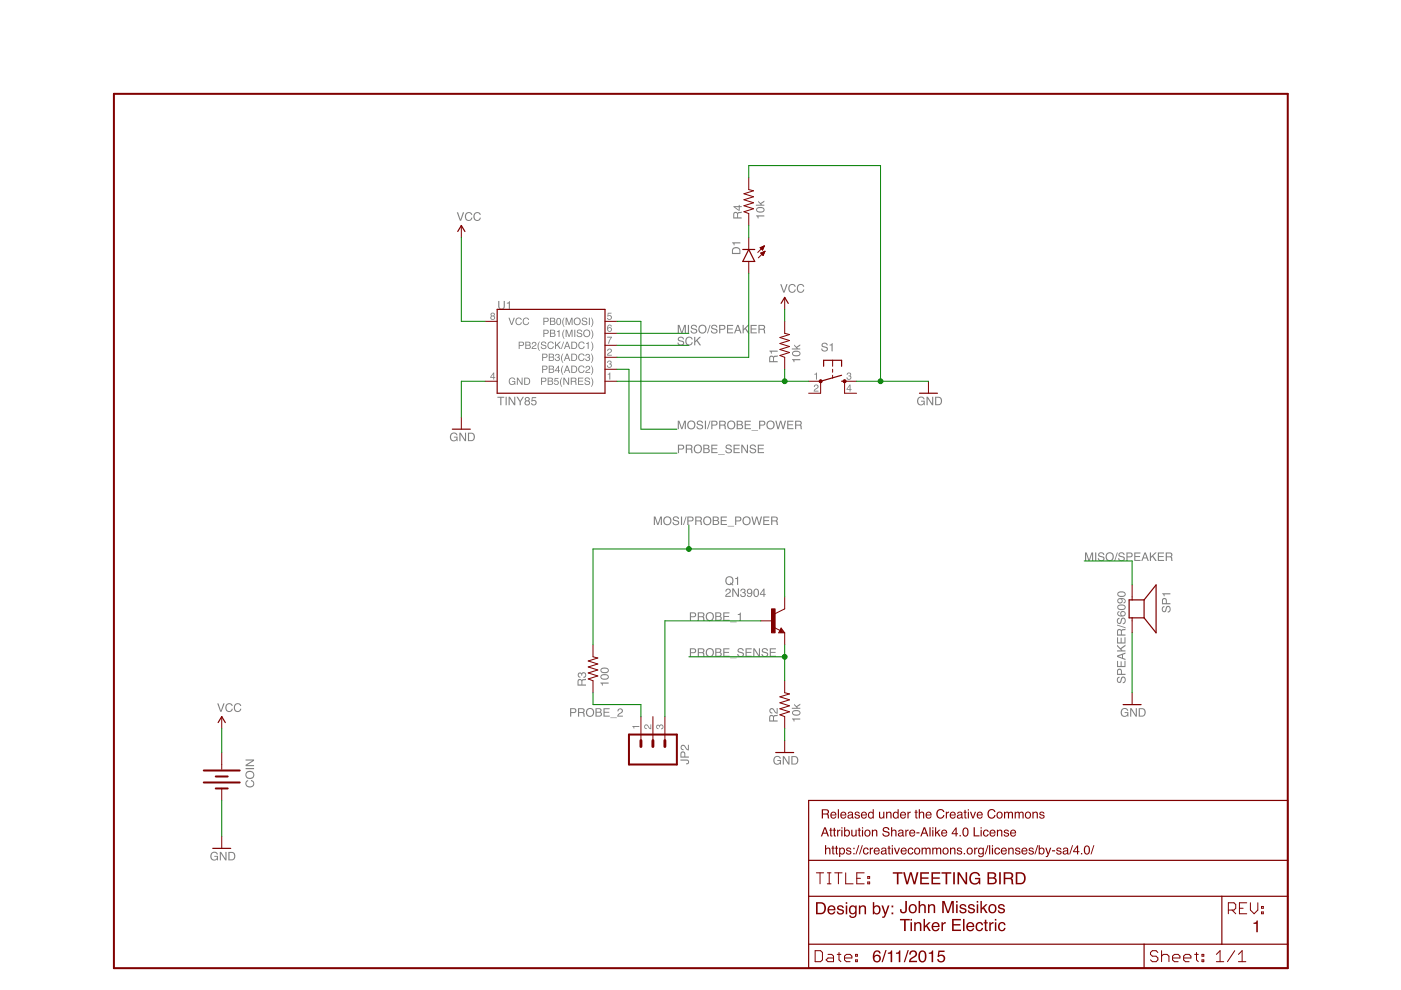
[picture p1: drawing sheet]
<?xml version="1.0" encoding="utf-8"?>
<!DOCTYPE eagle SYSTEM "eagle.dtd">
<!--
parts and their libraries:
SparkFun-DigitalIC: Licensing: Creative Commons ShareAlike 4.0 International - https://creativecommons.org/licenses/by-sa/4.0
-->
<eagle version="7.3.0">
<drawing>
<settings>
<setting alwaysvectorfont="no"/>
<setting verticaltext="up"/>
</settings>
<grid distance="0.1" unitdist="inch" unit="inch" style="lines" multiple="1" display="no" altdistance="0.01" altunitdist="inch" altunit="inch"/>
<schematic xreflabel="%F%N/%S.%C%R" xrefpart="/%S.%C%R">
<libraries>
<library name="SparkFun-DigitalIC">
<symbols>
<symbol name="ATTINY13">
<wire x1="-12.7" y1="10.16" x2="10.16" y2="10.16" width="0.254" layer="94"/>
<wire x1="10.16" y1="10.16" x2="10.16" y2="-7.62" width="0.254" layer="94"/>
<wire x1="10.16" y1="-7.62" x2="-12.7" y2="-7.62" width="0.254" layer="94"/>
<wire x1="-12.7" y1="-7.62" x2="-12.7" y2="10.16" width="0.254" layer="94"/>
<text x="-12.7" y="-10.16" size="1.778" layer="96">&gt;Value</text>
<text x="-12.7" y="10.16" size="1.778" layer="95">&gt;Name</text>
<pin name="VCC" x="-15.24" y="7.62" length="short"/>
<pin name="PB1(MISO)" x="12.7" y="5.08" length="short" rot="R180"/>
<pin name="PB5(NRES)" x="12.7" y="-5.08" length="short" rot="R180"/>
<pin name="GND" x="-15.24" y="-5.08" length="short"/>
<pin name="PB0(MOSI)" x="12.7" y="7.62" length="short" rot="R180"/>
<pin name="PB2(SCK/ADC1)" x="12.7" y="2.54" length="short" rot="R180"/>
<pin name="PB3(ADC3)" x="12.7" y="0" length="short" rot="R180"/>
<pin name="PB4(ADC2)" x="12.7" y="-2.54" length="short" rot="R180"/>
</symbol>
</symbols>
<devicesets>
<deviceset name="ATTINY45" prefix="U" uservalue="yes">
<gates>
<gate name="G$1" symbol="ATTINY13" x="0" y="0"/>
</gates>
<devices>
<device name="TINY45-20-SMT" package="SO08-EIAJ">
<connects>
<connect gate="G$1" pin="GND" pad="4"/>
<connect gate="G$1" pin="PB0(MOSI)" pad="5"/>
<connect gate="G$1" pin="PB1(MISO)" pad="6"/>
<connect gate="G$1" pin="PB2(SCK/ADC1)" pad="7"/>
<connect gate="G$1" pin="PB3(ADC3)" pad="2"/>
<connect gate="G$1" pin="PB4(ADC2)" pad="3"/>
<connect gate="G$1" pin="PB5(NRES)" pad="1"/>
<connect gate="G$1" pin="VCC" pad="8"/>
</connects>
<technologies>
<technology name="">
<attribute name="PROD_ID" value="IC-08922"/>
<attribute name="VALUE" value="Tiny45-20-SMT" constant="no"/>
</technology>
</technologies>
</device>
<device name="TINY45-20-DIP" package="DIP08">
<connects>
<connect gate="G$1" pin="GND" pad="4"/>
<connect gate="G$1" pin="PB0(MOSI)" pad="5"/>
<connect gate="G$1" pin="PB1(MISO)" pad="6"/>
<connect gate="G$1" pin="PB2(SCK/ADC1)" pad="7"/>
<connect gate="G$1" pin="PB3(ADC3)" pad="2"/>
<connect gate="G$1" pin="PB4(ADC2)" pad="3"/>
<connect gate="G$1" pin="PB5(NRES)" pad="1"/>
<connect gate="G$1" pin="VCC" pad="8"/>
</connects>
<technologies>
<technology name="">
<attribute name="PROD_ID" value="IC-09439"/>
<attribute name="VALUE" value="TINY45-20-DIP" constant="no"/>
</technology>
</technologies>
</device>
<device name="TINY85-20-DIP" package="DIP08">
<connects>
<connect gate="G$1" pin="GND" pad="4"/>
<connect gate="G$1" pin="PB0(MOSI)" pad="5"/>
<connect gate="G$1" pin="PB1(MISO)" pad="6"/>
<connect gate="G$1" pin="PB2(SCK/ADC1)" pad="7"/>
<connect gate="G$1" pin="PB3(ADC3)" pad="2"/>
<connect gate="G$1" pin="PB4(ADC2)" pad="3"/>
<connect gate="G$1" pin="PB5(NRES)" pad="1"/>
<connect gate="G$1" pin="VCC" pad="8"/>
</connects>
<technologies>
<technology name="">
<attribute name="PROD_ID" value="IC-09445"/>
<attribute name="VALUE" value="TINY85-20-DIP" constant="no"/>
</technology>
</technologies>
</device>
<device name="TINY85-20-SMT" package="SO08-EIAJ">
<connects>
<connect gate="G$1" pin="GND" pad="4"/>
<connect gate="G$1" pin="PB0(MOSI)" pad="5"/>
<connect gate="G$1" pin="PB1(MISO)" pad="6"/>
<connect gate="G$1" pin="PB2(SCK/ADC1)" pad="7"/>
<connect gate="G$1" pin="PB3(ADC3)" pad="2"/>
<connect gate="G$1" pin="PB4(ADC2)" pad="3"/>
<connect gate="G$1" pin="PB5(NRES)" pad="1"/>
<connect gate="G$1" pin="VCC" pad="8"/>
</connects>
<technologies>
<technology name="">
<attribute name="PROD_ID" value="IC-09092"/>
<attribute name="VALUE" value="Tiny85-20-SMT" constant="no"/>
</technology>
</technologies>
</device>
</devices>
</deviceset>
</devicesets>
</library>
<library name="SparkFun-Connectors">
<symbols>
<symbol name="M03">
<wire x1="3.81" y1="-5.08" x2="-2.54" y2="-5.08" width="0.4064" layer="94"/>
<wire x1="1.27" y1="2.54" x2="2.54" y2="2.54" width="0.6096" layer="94"/>
<wire x1="1.27" y1="0" x2="2.54" y2="0" width="0.6096" layer="94"/>
<wire x1="1.27" y1="-2.54" x2="2.54" y2="-2.54" width="0.6096" layer="94"/>
<wire x1="-2.54" y1="5.08" x2="-2.54" y2="-5.08" width="0.4064" layer="94"/>
<wire x1="3.81" y1="-5.08" x2="3.81" y2="5.08" width="0.4064" layer="94"/>
<wire x1="-2.54" y1="5.08" x2="3.81" y2="5.08" width="0.4064" layer="94"/>
<text x="-2.54" y="-7.62" size="1.778" layer="96">&gt;VALUE</text>
<text x="-2.54" y="5.842" size="1.778" layer="95">&gt;NAME</text>
<pin name="1" x="7.62" y="-2.54" visible="pad" length="middle" direction="pas" swaplevel="1" rot="R180"/>
<pin name="2" x="7.62" y="0" visible="pad" length="middle" direction="pas" swaplevel="1" rot="R180"/>
<pin name="3" x="7.62" y="2.54" visible="pad" length="middle" direction="pas" swaplevel="1" rot="R180"/>
</symbol>
</symbols>
<devicesets>
<deviceset name="M03" prefix="JP" uservalue="yes">
<gates>
<gate name="G$1" symbol="M03" x="-2.54" y="0"/>
</gates>
<devices>
<device name="PTH" package="1X03">
<connects>
<connect gate="G$1" pin="1" pad="1"/>
<connect gate="G$1" pin="2" pad="2"/>
<connect gate="G$1" pin="3" pad="3"/>
</connects>
<technologies>
<technology name=""/>
</technologies>
</device>
<device name="POLAR" package="MOLEX-1X3">
<connects>
<connect gate="G$1" pin="1" pad="1"/>
<connect gate="G$1" pin="2" pad="2"/>
<connect gate="G$1" pin="3" pad="3"/>
</connects>
<technologies>
<technology name=""/>
</technologies>
</device>
<device name="SCREW" package="SCREWTERMINAL-3.5MM-3">
<connects>
<connect gate="G$1" pin="1" pad="1"/>
<connect gate="G$1" pin="2" pad="2"/>
<connect gate="G$1" pin="3" pad="3"/>
</connects>
<technologies>
<technology name="">
<attribute name="PROD_ID" value="CONN-08288" constant="no"/>
</technology>
</technologies>
</device>
<device name="LOCK" package="1X03_LOCK">
<connects>
<connect gate="G$1" pin="1" pad="1"/>
<connect gate="G$1" pin="2" pad="2"/>
<connect gate="G$1" pin="3" pad="3"/>
</connects>
<technologies>
<technology name=""/>
</technologies>
</device>
<device name="LOCK_LONGPADS" package="1X03_LOCK_LONGPADS">
<connects>
<connect gate="G$1" pin="1" pad="1"/>
<connect gate="G$1" pin="2" pad="2"/>
<connect gate="G$1" pin="3" pad="3"/>
</connects>
<technologies>
<technology name=""/>
</technologies>
</device>
<device name="POLAR_LOCK" package="MOLEX-1X3_LOCK">
<connects>
<connect gate="G$1" pin="1" pad="1"/>
<connect gate="G$1" pin="2" pad="2"/>
<connect gate="G$1" pin="3" pad="3"/>
</connects>
<technologies>
<technology name=""/>
</technologies>
</device>
<device name="SCREW_LOCK" package="SCREWTERMINAL-3.5MM-3_LOCK.007S">
<connects>
<connect gate="G$1" pin="1" pad="1"/>
<connect gate="G$1" pin="2" pad="2"/>
<connect gate="G$1" pin="3" pad="3"/>
</connects>
<technologies>
<technology name="">
<attribute name="PROD_ID" value="CONN-08288" constant="no"/>
</technology>
</technologies>
</device>
<device name="1X03_NO_SILK" package="1X03_NO_SILK">
<connects>
<connect gate="G$1" pin="1" pad="1"/>
<connect gate="G$1" pin="2" pad="2"/>
<connect gate="G$1" pin="3" pad="3"/>
</connects>
<technologies>
<technology name=""/>
</technologies>
</device>
<device name="LONGPADS" package="1X03_LONGPADS">
<connects>
<connect gate="G$1" pin="1" pad="1"/>
<connect gate="G$1" pin="2" pad="2"/>
<connect gate="G$1" pin="3" pad="3"/>
</connects>
<technologies>
<technology name=""/>
</technologies>
</device>
<device name="JST-PTH" package="JST-3-PTH">
<connects>
<connect gate="G$1" pin="1" pad="1"/>
<connect gate="G$1" pin="2" pad="2"/>
<connect gate="G$1" pin="3" pad="3"/>
</connects>
<technologies>
<technology name="">
<attribute name="SKU" value="PRT-09915" constant="no"/>
</technology>
</technologies>
</device>
<device name="POGO_PIN_HOLES_ONLY" package="1X03_PP_HOLES_ONLY">
<connects>
<connect gate="G$1" pin="1" pad="1"/>
<connect gate="G$1" pin="2" pad="2"/>
<connect gate="G$1" pin="3" pad="3"/>
</connects>
<technologies>
<technology name=""/>
</technologies>
</device>
<device name="-SCREW-5MM" package="SCREWTERMINAL-5MM-3">
<connects>
<connect gate="G$1" pin="1" pad="1"/>
<connect gate="G$1" pin="2" pad="2"/>
<connect gate="G$1" pin="3" pad="3"/>
</connects>
<technologies>
<technology name="">
<attribute name="STOREFRONT_ID" value="PRT-08433" constant="no"/>
</technology>
</technologies>
</device>
<device name="LOCK_NO_SILK" package="1X03_LOCK_NO_SILK">
<connects>
<connect gate="G$1" pin="1" pad="1"/>
<connect gate="G$1" pin="2" pad="2"/>
<connect gate="G$1" pin="3" pad="3"/>
</connects>
<technologies>
<technology name=""/>
</technologies>
</device>
<device name="JST-SMD" package="JST-3-SMD">
<connects>
<connect gate="G$1" pin="1" pad="1"/>
<connect gate="G$1" pin="2" pad="2"/>
<connect gate="G$1" pin="3" pad="3"/>
</connects>
<technologies>
<technology name="">
<attribute name="PROD_ID" value="CONN-12591" constant="no"/>
<attribute name="VALUE" value="3-PIN SMD" constant="no"/>
</technology>
</technologies>
</device>
<device name="SMD" package="1X03-1MM-RA">
<connects>
<connect gate="G$1" pin="1" pad="1"/>
<connect gate="G$1" pin="2" pad="2"/>
<connect gate="G$1" pin="3" pad="3"/>
</connects>
<technologies>
<technology name=""/>
</technologies>
</device>
<device name="SMD_RA_FEMALE" package="1X03_SMD_RA_FEMALE">
<connects>
<connect gate="G$1" pin="1" pad="1"/>
<connect gate="G$1" pin="2" pad="2"/>
<connect gate="G$1" pin="3" pad="3"/>
</connects>
<technologies>
<technology name="">
<attribute name="PROD_ID" value="CONN-10926"/>
<attribute name="VALUE" value="1x3 RA Female .1&quot;"/>
</technology>
</technologies>
</device>
<device name="SMD_RA_MALE" package="1X03_SMD_RA_MALE">
<connects>
<connect gate="G$1" pin="1" pad="1"/>
<connect gate="G$1" pin="2" pad="2"/>
<connect gate="G$1" pin="3" pad="3"/>
</connects>
<technologies>
<technology name="">
<attribute name="PROD_ID" value="CONN-10925"/>
</technology>
</technologies>
</device>
<device name="SMD_RA_MALE_POST" package="1X03_SMD_RA_MALE_POST">
<connects>
<connect gate="G$1" pin="1" pad="1"/>
<connect gate="G$1" pin="2" pad="2"/>
<connect gate="G$1" pin="3" pad="3"/>
</connects>
<technologies>
<technology name=""/>
</technologies>
</device>
<device name="JST-PTH-VERT" package="JST-3-PTH-VERT">
<connects>
<connect gate="G$1" pin="1" pad="1"/>
<connect gate="G$1" pin="2" pad="2"/>
<connect gate="G$1" pin="3" pad="3"/>
</connects>
<technologies>
<technology name=""/>
</technologies>
</device>
<device name="1X03_SMD_RA_MALE_POST_SMALLER" package="1X03_SMD_RA_MALE_POST_SMALLER">
<connects>
<connect gate="G$1" pin="1" pad="1"/>
<connect gate="G$1" pin="2" pad="2"/>
<connect gate="G$1" pin="3" pad="3"/>
</connects>
<technologies>
<technology name=""/>
</technologies>
</device>
<device name="1X03_SMD_RA_MALE_POST_SMALLEST" package="1X03_SMD_RA_MALE_POST_SMALLEST">
<connects>
<connect gate="G$1" pin="1" pad="1"/>
<connect gate="G$1" pin="2" pad="2"/>
<connect gate="G$1" pin="3" pad="3"/>
</connects>
<technologies>
<technology name=""/>
</technologies>
</device>
</devices>
</deviceset>
</devicesets>
</library>
<library name="SparkFun-LED">
<symbols>
<symbol name="LED">
<wire x1="1.27" y1="0" x2="0" y2="-2.54" width="0.254" layer="94"/>
<wire x1="0" y1="-2.54" x2="-1.27" y2="0" width="0.254" layer="94"/>
<wire x1="1.27" y1="-2.54" x2="0" y2="-2.54" width="0.254" layer="94"/>
<wire x1="0" y1="-2.54" x2="-1.27" y2="-2.54" width="0.254" layer="94"/>
<wire x1="1.27" y1="0" x2="0" y2="0" width="0.254" layer="94"/>
<wire x1="0" y1="0" x2="-1.27" y2="0" width="0.254" layer="94"/>
<wire x1="-2.032" y1="-0.762" x2="-3.429" y2="-2.159" width="0.1524" layer="94"/>
<wire x1="-1.905" y1="-1.905" x2="-3.302" y2="-3.302" width="0.1524" layer="94"/>
<text x="3.556" y="-4.572" size="1.778" layer="95" rot="R90">&gt;NAME</text>
<text x="5.715" y="-4.572" size="1.778" layer="96" rot="R90">&gt;VALUE</text>
<pin name="C" x="0" y="-5.08" visible="off" length="short" direction="pas" rot="R90"/>
<pin name="A" x="0" y="2.54" visible="off" length="short" direction="pas" rot="R270"/>
<polygon width="0.1524" layer="94">
<vertex x="-3.429" y="-2.159"/>
<vertex x="-3.048" y="-1.27"/>
<vertex x="-2.54" y="-1.778"/>
</polygon>
<polygon width="0.1524" layer="94">
<vertex x="-3.302" y="-3.302"/>
<vertex x="-2.921" y="-2.413"/>
<vertex x="-2.413" y="-2.921"/>
</polygon>
</symbol>
</symbols>
<devicesets>
<deviceset name="LED" prefix="D" uservalue="yes">
<gates>
<gate name="G$1" symbol="LED" x="0" y="0"/>
</gates>
<devices>
<device name="5MM" package="LED5MM">
<connects>
<connect gate="G$1" pin="A" pad="A"/>
<connect gate="G$1" pin="C" pad="K"/>
</connects>
<technologies>
<technology name=""/>
</technologies>
</device>
<device name="3MM" package="LED3MM">
<connects>
<connect gate="G$1" pin="A" pad="A"/>
<connect gate="G$1" pin="C" pad="K"/>
</connects>
<technologies>
<technology name=""/>
</technologies>
</device>
<device name="1206" package="LED-1206">
<connects>
<connect gate="G$1" pin="A" pad="A"/>
<connect gate="G$1" pin="C" pad="C"/>
</connects>
<technologies>
<technology name=""/>
</technologies>
</device>
<device name="0603" package="LED-0603">
<connects>
<connect gate="G$1" pin="A" pad="A"/>
<connect gate="G$1" pin="C" pad="C"/>
</connects>
<technologies>
<technology name=""/>
</technologies>
</device>
<device name="10MM" package="LED10MM">
<connects>
<connect gate="G$1" pin="A" pad="A"/>
<connect gate="G$1" pin="C" pad="C"/>
</connects>
<technologies>
<technology name=""/>
</technologies>
</device>
<device name="-FKIT-1206" package="FKIT-LED-1206">
<connects>
<connect gate="G$1" pin="A" pad="A"/>
<connect gate="G$1" pin="C" pad="C"/>
</connects>
<technologies>
<technology name=""/>
</technologies>
</device>
<device name="-3MM-NO_SILK" package="LED3MM-NS">
<connects>
<connect gate="G$1" pin="A" pad="A"/>
<connect gate="G$1" pin="C" pad="K"/>
</connects>
<technologies>
<technology name=""/>
</technologies>
</device>
<device name="5MM-KIT" package="LED5MM-KIT">
<connects>
<connect gate="G$1" pin="A" pad="A"/>
<connect gate="G$1" pin="C" pad="K"/>
</connects>
<technologies>
<technology name=""/>
</technologies>
</device>
<device name="1206-BOTTOM" package="LED-1206-BOTTOM">
<connects>
<connect gate="G$1" pin="A" pad="A"/>
<connect gate="G$1" pin="C" pad="C"/>
</connects>
<technologies>
<technology name=""/>
</technologies>
</device>
</devices>
</deviceset>
</devicesets>
</library>
<library name="SparkFun-Aesthetics">
<symbols>
<symbol name="DGND">
<wire x1="-1.905" y1="0" x2="1.905" y2="0" width="0.254" layer="94"/>
<text x="-2.54" y="-2.54" size="1.778" layer="96">&gt;VALUE</text>
<pin name="GND" x="0" y="2.54" visible="off" length="short" direction="sup" rot="R270"/>
</symbol>
<symbol name="VCC">
<wire x1="0.762" y1="1.27" x2="0" y2="2.54" width="0.254" layer="94"/>
<wire x1="0" y1="2.54" x2="-0.762" y2="1.27" width="0.254" layer="94"/>
<text x="-1.016" y="3.556" size="1.778" layer="96">&gt;VALUE</text>
<pin name="VCC" x="0" y="0" visible="off" length="short" direction="sup" rot="R90"/>
</symbol>
<symbol name="LETTER_L">
<wire x1="0" y1="185.42" x2="248.92" y2="185.42" width="0.4064" layer="94"/>
<wire x1="248.92" y1="185.42" x2="248.92" y2="0" width="0.4064" layer="94"/>
<wire x1="0" y1="185.42" x2="0" y2="0" width="0.4064" layer="94"/>
<wire x1="0" y1="0" x2="248.92" y2="0" width="0.4064" layer="94"/>
</symbol>
<symbol name="DOCFIELD">
<wire x1="0" y1="0" x2="71.12" y2="0" width="0.254" layer="94"/>
<wire x1="101.6" y1="15.24" x2="87.63" y2="15.24" width="0.254" layer="94"/>
<wire x1="0" y1="0" x2="0" y2="5.08" width="0.254" layer="94"/>
<wire x1="0" y1="5.08" x2="71.12" y2="5.08" width="0.254" layer="94"/>
<wire x1="0" y1="5.08" x2="0" y2="15.24" width="0.254" layer="94"/>
<wire x1="101.6" y1="15.24" x2="101.6" y2="5.08" width="0.254" layer="94"/>
<wire x1="71.12" y1="5.08" x2="71.12" y2="0" width="0.254" layer="94"/>
<wire x1="71.12" y1="5.08" x2="87.63" y2="5.08" width="0.254" layer="94"/>
<wire x1="71.12" y1="0" x2="101.6" y2="0" width="0.254" layer="94"/>
<wire x1="87.63" y1="15.24" x2="87.63" y2="5.08" width="0.254" layer="94"/>
<wire x1="87.63" y1="15.24" x2="0" y2="15.24" width="0.254" layer="94"/>
<wire x1="87.63" y1="5.08" x2="101.6" y2="5.08" width="0.254" layer="94"/>
<wire x1="101.6" y1="5.08" x2="101.6" y2="0" width="0.254" layer="94"/>
<wire x1="0" y1="15.24" x2="0" y2="22.86" width="0.254" layer="94"/>
<wire x1="101.6" y1="35.56" x2="0" y2="35.56" width="0.254" layer="94"/>
<wire x1="101.6" y1="35.56" x2="101.6" y2="22.86" width="0.254" layer="94"/>
<wire x1="0" y1="22.86" x2="101.6" y2="22.86" width="0.254" layer="94"/>
<wire x1="0" y1="22.86" x2="0" y2="35.56" width="0.254" layer="94"/>
<wire x1="101.6" y1="22.86" x2="101.6" y2="15.24" width="0.254" layer="94"/>
<text x="1.27" y="1.27" size="2.54" layer="94" font="vector">Date:</text>
<text x="12.7" y="1.27" size="2.54" layer="94" font="vector">&gt;LAST_DATE_TIME</text>
<text x="72.39" y="1.27" size="2.54" layer="94" font="vector">Sheet:</text>
<text x="86.36" y="1.27" size="2.54" layer="94" font="vector">&gt;SHEET</text>
<text x="88.9" y="11.43" size="2.54" layer="94" font="vector">REV:</text>
<text x="1.524" y="17.78" size="2.54" layer="94" font="vector">TITLE:</text>
<text x="15.494" y="17.78" size="2.7432" layer="94" font="vector">&gt;DRAWING_NAME</text>
<text x="2.54" y="31.75" size="1.9304" layer="94">Released under the Creative Commons</text>
<text x="2.54" y="27.94" size="1.9304" layer="94">Attribution Share-Alike 4.0 License</text>
<text x="2.54" y="24.13" size="1.9304" layer="94"> https://creativecommons.org/licenses/by-sa/4.0/</text>
<text x="1.27" y="11.43" size="2.54" layer="94">Design by:</text>
</symbol>
</symbols>
<devicesets>
<deviceset name="GND" prefix="GND">
<gates>
<gate name="1" symbol="DGND" x="0" y="0"/>
</gates>
<devices>
<device name="">
<technologies>
<technology name=""/>
</technologies>
</device>
</devices>
</deviceset>
<deviceset name="VCC" prefix="SUPPLY">
<gates>
<gate name="G$1" symbol="VCC" x="0" y="0"/>
</gates>
<devices>
<device name="">
<technologies>
<technology name=""/>
</technologies>
</device>
</devices>
</deviceset>
<deviceset name="FRAME-LETTER" prefix="FRAME" uservalue="yes">
<gates>
<gate name="G$1" symbol="LETTER_L" x="0" y="0"/>
<gate name="V" symbol="DOCFIELD" x="147.32" y="0" addlevel="must"/>
</gates>
<devices>
<device name="" package="CREATIVE_COMMONS">
<technologies>
<technology name="">
<attribute name="DESIGNER" value="NAME" constant="no"/>
<attribute name="VERSION" value="v01" constant="no"/>
</technology>
</technologies>
</device>
<device name="NO_PACKAGE" package="DUMMY">
<technologies>
<technology name="">
<attribute name="DESIGNER" value="Nobody" constant="no"/>
<attribute name="VERSION" value="v01" constant="no"/>
</technology>
</technologies>
</device>
</devices>
</deviceset>
</devicesets>
</library>
<library name="SparkFun-Retired">
<symbols>
<symbol name="SWITCH-MOMENTARY">
<wire x1="1.905" y1="0" x2="2.54" y2="0" width="0.254" layer="94"/>
<wire x1="1.905" y1="4.445" x2="1.905" y2="3.175" width="0.254" layer="94"/>
<wire x1="-1.905" y1="4.445" x2="-1.905" y2="3.175" width="0.254" layer="94"/>
<wire x1="1.905" y1="4.445" x2="0" y2="4.445" width="0.254" layer="94"/>
<wire x1="0" y1="4.445" x2="-1.905" y2="4.445" width="0.254" layer="94"/>
<wire x1="0" y1="2.54" x2="0" y2="1.905" width="0.1524" layer="94"/>
<wire x1="0" y1="1.27" x2="0" y2="0.635" width="0.1524" layer="94"/>
<wire x1="0" y1="4.445" x2="0" y2="3.175" width="0.1524" layer="94"/>
<wire x1="2.54" y1="-2.54" x2="2.54" y2="0" width="0.1524" layer="94"/>
<wire x1="-2.54" y1="-2.54" x2="-2.54" y2="0" width="0.1524" layer="94"/>
<wire x1="-2.54" y1="0" x2="1.905" y2="1.27" width="0.254" layer="94"/>
<circle x="-2.54" y="0" radius="0.127" width="0.4064" layer="94"/>
<circle x="2.54" y="0" radius="0.127" width="0.4064" layer="94"/>
<text x="-2.54" y="6.35" size="1.778" layer="95">&gt;NAME</text>
<text x="-2.54" y="-6.35" size="1.778" layer="96">&gt;VALUE</text>
<pin name="1" x="-5.08" y="0" visible="pad" length="short" direction="pas" swaplevel="2"/>
<pin name="3" x="5.08" y="0" visible="pad" length="short" direction="pas" swaplevel="1" rot="R180"/>
<pin name="4" x="5.08" y="-2.54" visible="pad" length="short" direction="pas" swaplevel="1" rot="R180"/>
<pin name="2" x="-5.08" y="-2.54" visible="pad" length="short" direction="pas" swaplevel="2"/>
</symbol>
</symbols>
<devicesets>
<deviceset name="TAC_SWITCH" prefix="S" uservalue="yes">
<gates>
<gate name="S" symbol="SWITCH-MOMENTARY" x="0" y="0"/>
</gates>
<devices>
<device name="PTH" package="TACTILE-PTH">
<connects>
<connect gate="S" pin="1" pad="1"/>
<connect gate="S" pin="2" pad="2"/>
<connect gate="S" pin="3" pad="3"/>
<connect gate="S" pin="4" pad="4"/>
</connects>
<technologies>
<technology name=""/>
</technologies>
</device>
<device name="KSA_SEALED" package="KSA_SEALED_TAC_SWITCH">
<connects>
<connect gate="S" pin="1" pad="P$1"/>
<connect gate="S" pin="2" pad="P$2"/>
<connect gate="S" pin="3" pad="P$3"/>
<connect gate="S" pin="4" pad="P$4"/>
</connects>
<technologies>
<technology name=""/>
</technologies>
</device>
<device name="SMD" package="TACTILE-SWITCH-SMD">
<connects>
<connect gate="S" pin="1" pad="1"/>
<connect gate="S" pin="2" pad="2"/>
<connect gate="S" pin="3" pad="3"/>
<connect gate="S" pin="4" pad="4"/>
</connects>
<technologies>
<technology name="">
<attribute name="PROD_ID" value="SWCH-08247"/>
<attribute name="VALUE" value="TAC_SWITCHSMD"/>
</technology>
</technologies>
</device>
</devices>
</deviceset>
</devicesets>
</library>
<library name="TinkerElectric">
<symbols>
<symbol name="SP">
<wire x1="-1.905" y1="-0.635" x2="1.905" y2="-0.635" width="0.254" layer="94"/>
<wire x1="1.905" y1="-0.635" x2="1.905" y2="0" width="0.254" layer="94"/>
<wire x1="1.905" y1="2.54" x2="-1.905" y2="2.54" width="0.254" layer="94"/>
<wire x1="-1.905" y1="-0.635" x2="-1.905" y2="0" width="0.254" layer="94"/>
<wire x1="1.905" y1="2.54" x2="5.08" y2="5.08" width="0.254" layer="94"/>
<wire x1="5.08" y1="5.08" x2="-5.08" y2="5.08" width="0.254" layer="94"/>
<wire x1="-1.905" y1="2.54" x2="-5.08" y2="5.08" width="0.254" layer="94"/>
<wire x1="2.54" y1="0" x2="1.905" y2="0" width="0.1524" layer="94"/>
<wire x1="1.905" y1="0" x2="1.905" y2="2.54" width="0.254" layer="94"/>
<wire x1="-2.54" y1="0" x2="-1.905" y2="0" width="0.1524" layer="94"/>
<wire x1="-1.905" y1="0" x2="-1.905" y2="2.54" width="0.254" layer="94"/>
<text x="-3.81" y="6.35" size="1.778" layer="95">&gt;NAME</text>
<text x="-3.81" y="-3.175" size="1.778" layer="96">&gt;VALUE</text>
<pin name="-" x="5.08" y="0" visible="off" length="short" direction="pas" rot="R180"/>
<pin name="+" x="-5.08" y="0" visible="off" length="short" direction="pas"/>
</symbol>
<symbol name="BATTERY">
<wire x1="-1.27" y1="3.81" x2="-1.27" y2="-3.81" width="0.4064" layer="94"/>
<wire x1="0" y1="1.27" x2="0" y2="-1.27" width="0.4064" layer="94"/>
<wire x1="1.27" y1="3.81" x2="1.27" y2="-3.81" width="0.4064" layer="94"/>
<wire x1="2.54" y1="1.27" x2="2.54" y2="-1.27" width="0.4064" layer="94"/>
<wire x1="-2.54" y1="0" x2="-1.524" y2="0" width="0.1524" layer="94"/>
<text x="-3.81" y="5.08" size="1.778" layer="95">&gt;NAME</text>
<text x="-3.81" y="-6.35" size="1.778" layer="96">&gt;VALUE</text>
<pin name="-" x="5.08" y="0" visible="off" length="short" direction="pwr" rot="R180"/>
<pin name="+" x="-5.08" y="0" visible="off" length="short" direction="pwr"/>
</symbol>
</symbols>
<devicesets>
<deviceset name="SPEAKER" prefix="SP">
<gates>
<gate name="S1" symbol="SP" x="0" y="0"/>
</gates>
<devices>
<device name="/AL60P" package="AL60P">
<connects>
<connect gate="S1" pin="+" pad="1"/>
<connect gate="S1" pin="-" pad="2"/>
</connects>
<technologies>
<technology name=""/>
</technologies>
</device>
<device name="/AL11P" package="AL11P">
<connects>
<connect gate="S1" pin="+" pad="+"/>
<connect gate="S1" pin="-" pad="-"/>
</connects>
<technologies>
<technology name=""/>
</technologies>
</device>
<device name="/PS12" package="PS12">
<connects>
<connect gate="S1" pin="+" pad="P$1"/>
<connect gate="S1" pin="-" pad="P$2"/>
</connects>
<technologies>
<technology name=""/>
</technologies>
</device>
<device name="/S6090" package="S6090">
<connects>
<connect gate="S1" pin="+" pad="1"/>
<connect gate="S1" pin="-" pad="2"/>
</connects>
<technologies>
<technology name=""/>
</technologies>
</device>
</devices>
</deviceset>
<deviceset name="BATTERY_20MM" prefix="BAT" uservalue="yes">
<gates>
<gate name="G$1" symbol="BATTERY" x="0" y="0"/>
</gates>
<devices>
<device name="AAA" package="BATTERY-AAA">
<connects>
<connect gate="G$1" pin="+" pad="PWR@1"/>
<connect gate="G$1" pin="-" pad="GND@1"/>
</connects>
<technologies>
<technology name="">
<attribute name="PROD_ID" value="BATT-08571" constant="no"/>
</technology>
</technologies>
</device>
<device name="20PTH2" package="BATTERY">
<connects>
<connect gate="G$1" pin="+" pad="+"/>
<connect gate="G$1" pin="-" pad="-"/>
</connects>
<technologies>
<technology name=""/>
</technologies>
</device>
<device name="AA" package="BATTERY-AA">
<connects>
<connect gate="G$1" pin="+" pad="PWR@1"/>
<connect gate="G$1" pin="-" pad="GND@1"/>
</connects>
<technologies>
<technology name=""/>
</technologies>
</device>
<device name="12PTH" package="BATTCON_12MM_PTH">
<connects>
<connect gate="G$1" pin="+" pad="VCC@1"/>
<connect gate="G$1" pin="-" pad="GND"/>
</connects>
<technologies>
<technology name="">
<attribute name="PROD_ID" value="BATT-08315" constant="no"/>
</technology>
</technologies>
</device>
<device name="20SMD" package="BATTCON_20MM">
<connects>
<connect gate="G$1" pin="+" pad="1"/>
<connect gate="G$1" pin="-" pad="2"/>
</connects>
<technologies>
<technology name=""/>
</technologies>
</device>
<device name="245MM" package="BATTCON_245MM">
<connects>
<connect gate="G$1" pin="+" pad="1"/>
<connect gate="G$1" pin="-" pad="2"/>
</connects>
<technologies>
<technology name=""/>
</technologies>
</device>
<device name="20PTH" package="BATTCOM_20MM_PTH">
<connects>
<connect gate="G$1" pin="+" pad="1"/>
<connect gate="G$1" pin="-" pad="2"/>
</connects>
<technologies>
<technology name=""/>
</technologies>
</device>
<device name="245PTH" package="BATTCON_245MM_PTH">
<connects>
<connect gate="G$1" pin="+" pad="3"/>
<connect gate="G$1" pin="-" pad="2"/>
</connects>
<technologies>
<technology name=""/>
</technologies>
</device>
<device name="1100" package="LIPO-1100MAH">
<connects>
<connect gate="G$1" pin="+" pad="+"/>
<connect gate="G$1" pin="-" pad="-"/>
</connects>
<technologies>
<technology name=""/>
</technologies>
</device>
<device name="AA-PANEL" package="BATTERY-AA-PANEL">
<connects>
<connect gate="G$1" pin="+" pad="+"/>
<connect gate="G$1" pin="-" pad="-"/>
</connects>
<technologies>
<technology name=""/>
</technologies>
</device>
<device name="FOB" package="BATTERY_20MM_PTH_COMPACT">
<connects>
<connect gate="G$1" pin="+" pad="1"/>
<connect gate="G$1" pin="-" pad="2"/>
</connects>
<technologies>
<technology name=""/>
</technologies>
</device>
<device name="12MM" package="BATTCON_12MM">
<connects>
<connect gate="G$1" pin="+" pad="PWR@1"/>
<connect gate="G$1" pin="-" pad="GND"/>
</connects>
<technologies>
<technology name="">
<attribute name="PROD_ID" value="BATT-08044" constant="no"/>
</technology>
</technologies>
</device>
<device name="20MM_4LEGS" package="BATTCON_20MM_4LEGS">
<connects>
<connect gate="G$1" pin="+" pad="1"/>
<connect gate="G$1" pin="-" pad="2"/>
</connects>
<technologies>
<technology name="">
<attribute name="PROD_ID" value="BATT-10373"/>
<attribute name="VALUE" value="20mm coincell" constant="no"/>
</technology>
</technologies>
</device>
<device name="AA-KIT" package="BATTERY-AA-KIT">
<connects>
<connect gate="G$1" pin="+" pad="PWR@1"/>
<connect gate="G$1" pin="-" pad="GND@1"/>
</connects>
<technologies>
<technology name="">
<attribute name="PROD_ID" value="BATT-08316" constant="no"/>
</technology>
</technologies>
</device>
<device name="LIPO-TABS" package="LIPO-110-TABS">
<connects>
<connect gate="G$1" pin="+" pad="+"/>
<connect gate="G$1" pin="-" pad="-"/>
</connects>
<technologies>
<technology name=""/>
</technologies>
</device>
<device name="9V" package="BATTCON_9V">
<connects>
<connect gate="G$1" pin="+" pad="+"/>
<connect gate="G$1" pin="-" pad="-"/>
</connects>
<technologies>
<technology name=""/>
</technologies>
</device>
<device name="20MM_4LEGS_OVERPASTE" package="BATTCON_20MM_4LEGS_OVERPASTE">
<connects>
<connect gate="G$1" pin="+" pad="1"/>
<connect gate="G$1" pin="-" pad="2"/>
</connects>
<technologies>
<technology name=""/>
</technologies>
</device>
<device name="AAA-KIT" package="BATTERY-AAA-KIT">
<connects>
<connect gate="G$1" pin="+" pad="PWR@1"/>
<connect gate="G$1" pin="-" pad="GND@1"/>
</connects>
<technologies>
<technology name="">
<attribute name="PROD_ID" value="BATT-08571" constant="no"/>
</technology>
</technologies>
</device>
<device name="18650" package="BATTERY_18650-HOLDER">
<connects>
<connect gate="G$1" pin="+" pad="PWR@1"/>
<connect gate="G$1" pin="-" pad="GND@1"/>
</connects>
<technologies>
<technology name=""/>
</technologies>
</device>
</devices>
</deviceset>
</devicesets>
</library>
<library name="SparkFun-Passives">
<symbols>
<symbol name="RESISTOR">
<wire x1="-2.54" y1="0" x2="-2.159" y2="1.016" width="0.1524" layer="94"/>
<wire x1="-2.159" y1="1.016" x2="-1.524" y2="-1.016" width="0.1524" layer="94"/>
<wire x1="-1.524" y1="-1.016" x2="-0.889" y2="1.016" width="0.1524" layer="94"/>
<wire x1="-0.889" y1="1.016" x2="-0.254" y2="-1.016" width="0.1524" layer="94"/>
<wire x1="-0.254" y1="-1.016" x2="0.381" y2="1.016" width="0.1524" layer="94"/>
<wire x1="0.381" y1="1.016" x2="1.016" y2="-1.016" width="0.1524" layer="94"/>
<wire x1="1.016" y1="-1.016" x2="1.651" y2="1.016" width="0.1524" layer="94"/>
<wire x1="1.651" y1="1.016" x2="2.286" y2="-1.016" width="0.1524" layer="94"/>
<wire x1="2.286" y1="-1.016" x2="2.54" y2="0" width="0.1524" layer="94"/>
<text x="-3.81" y="1.4986" size="1.778" layer="95">&gt;NAME</text>
<text x="-3.81" y="-3.302" size="1.778" layer="96">&gt;VALUE</text>
<pin name="2" x="5.08" y="0" visible="off" length="short" direction="pas" swaplevel="1" rot="R180"/>
<pin name="1" x="-5.08" y="0" visible="off" length="short" direction="pas" swaplevel="1"/>
</symbol>
</symbols>
<devicesets>
<deviceset name="RESISTOR" prefix="R" uservalue="yes">
<gates>
<gate name="G$1" symbol="RESISTOR" x="0" y="0"/>
</gates>
<devices>
<device name="1206" package="1206">
<connects>
<connect gate="G$1" pin="1" pad="1"/>
<connect gate="G$1" pin="2" pad="2"/>
</connects>
<technologies>
<technology name=""/>
</technologies>
</device>
<device name="AXIAL-0.3" package="AXIAL-0.3">
<connects>
<connect gate="G$1" pin="1" pad="P$1"/>
<connect gate="G$1" pin="2" pad="P$2"/>
</connects>
<technologies>
<technology name=""/>
</technologies>
</device>
<device name="2010" package="R2010">
<connects>
<connect gate="G$1" pin="1" pad="1"/>
<connect gate="G$1" pin="2" pad="2"/>
</connects>
<technologies>
<technology name=""/>
</technologies>
</device>
<device name="0805-RES" package="0805">
<connects>
<connect gate="G$1" pin="1" pad="1"/>
<connect gate="G$1" pin="2" pad="2"/>
</connects>
<technologies>
<technology name=""/>
</technologies>
</device>
<device name="0603-RES" package="0603-RES">
<connects>
<connect gate="G$1" pin="1" pad="1"/>
<connect gate="G$1" pin="2" pad="2"/>
</connects>
<technologies>
<technology name=""/>
</technologies>
</device>
<device name="0402-RES" package="0402-RES">
<connects>
<connect gate="G$1" pin="1" pad="1"/>
<connect gate="G$1" pin="2" pad="2"/>
</connects>
<technologies>
<technology name=""/>
</technologies>
</device>
<device name="PTH-1/6W" package="1/6W-RES">
<connects>
<connect gate="G$1" pin="1" pad="1"/>
<connect gate="G$1" pin="2" pad="2"/>
</connects>
<technologies>
<technology name=""/>
</technologies>
</device>
<device name="2512" package="R2512">
<connects>
<connect gate="G$1" pin="1" pad="1"/>
<connect gate="G$1" pin="2" pad="2"/>
</connects>
<technologies>
<technology name=""/>
</technologies>
</device>
<device name="PTH-1/4W" package="AXIAL-0.4">
<connects>
<connect gate="G$1" pin="1" pad="P$1"/>
<connect gate="G$1" pin="2" pad="P$2"/>
</connects>
<technologies>
<technology name=""/>
</technologies>
</device>
<device name="PTH-1/2W" package="AXIAL-0.5">
<connects>
<connect gate="G$1" pin="1" pad="P$1"/>
<connect gate="G$1" pin="2" pad="P$2"/>
</connects>
<technologies>
<technology name=""/>
</technologies>
</device>
<device name="PTH-1W" package="AXIAL-0.6">
<connects>
<connect gate="G$1" pin="1" pad="P$1"/>
<connect gate="G$1" pin="2" pad="P$2"/>
</connects>
<technologies>
<technology name=""/>
</technologies>
</device>
<device name="PTH-2W" package="AXIAL-0.8">
<connects>
<connect gate="G$1" pin="1" pad="P$1"/>
<connect gate="G$1" pin="2" pad="P$2"/>
</connects>
<technologies>
<technology name=""/>
</technologies>
</device>
<device name="KIT" package="AXIAL-0.3-KIT">
<connects>
<connect gate="G$1" pin="1" pad="P$1"/>
<connect gate="G$1" pin="2" pad="P$2"/>
</connects>
<technologies>
<technology name=""/>
</technologies>
</device>
<device name="EZ" package="AXIAL-0.3EZ">
<connects>
<connect gate="G$1" pin="1" pad="P$1"/>
<connect gate="G$1" pin="2" pad="P$2"/>
</connects>
<technologies>
<technology name=""/>
</technologies>
</device>
</devices>
</deviceset>
</devicesets>
</library>
<library name="adafruit">
<symbols>
<symbol name="NPN">
<wire x1="2.54" y1="2.54" x2="0.508" y2="1.524" width="0.1524" layer="94"/>
<wire x1="1.778" y1="-1.524" x2="2.54" y2="-2.54" width="0.1524" layer="94"/>
<wire x1="2.54" y1="-2.54" x2="1.27" y2="-2.54" width="0.1524" layer="94"/>
<wire x1="1.27" y1="-2.54" x2="1.778" y2="-1.524" width="0.1524" layer="94"/>
<wire x1="1.54" y1="-2.04" x2="0.308" y2="-1.424" width="0.1524" layer="94"/>
<wire x1="1.524" y1="-2.413" x2="2.286" y2="-2.413" width="0.254" layer="94"/>
<wire x1="2.286" y1="-2.413" x2="1.778" y2="-1.778" width="0.254" layer="94"/>
<wire x1="1.778" y1="-1.778" x2="1.524" y2="-2.286" width="0.254" layer="94"/>
<wire x1="1.524" y1="-2.286" x2="1.905" y2="-2.286" width="0.254" layer="94"/>
<wire x1="1.905" y1="-2.286" x2="1.778" y2="-2.032" width="0.254" layer="94"/>
<text x="-10.16" y="7.62" size="1.778" layer="95">&gt;NAME</text>
<text x="-10.16" y="5.08" size="1.778" layer="96">&gt;VALUE</text>
<rectangle x1="-0.254" y1="-2.54" x2="0.508" y2="2.54" layer="94"/>
<pin name="B" x="-2.54" y="0" visible="off" length="short" direction="pas" swaplevel="1"/>
<pin name="E" x="2.54" y="-5.08" visible="off" length="short" direction="pas" swaplevel="3" rot="R90"/>
<pin name="C" x="2.54" y="5.08" visible="off" length="short" direction="pas" swaplevel="2" rot="R270"/>
</symbol>
</symbols>
<devicesets>
<deviceset name="2N2222" prefix="T">
<gates>
<gate name="G$1" symbol="NPN" x="0" y="0"/>
</gates>
<devices>
<device name="" package="TO92-EBC-OVAL">
<connects>
<connect gate="G$1" pin="B" pad="B"/>
<connect gate="G$1" pin="C" pad="C"/>
<connect gate="G$1" pin="E" pad="E"/>
</connects>
<technologies>
<technology name=""/>
</technologies>
</device>
<device name="TO92-CEB-OVAL" package="TO92-OVAL">
<connects>
<connect gate="G$1" pin="B" pad="3"/>
<connect gate="G$1" pin="C" pad="2"/>
<connect gate="G$1" pin="E" pad="1"/>
</connects>
<technologies>
<technology name=""/>
</technologies>
</device>
</devices>
</deviceset>
</devicesets>
</library>
</libraries>
<attributes>
</attributes>
<variantdefs>
</variantdefs>
<classes>
<class number="0" name="default" width="0" drill="0">
</class>
</classes>
<parts>
<part name="Q1" library="adafruit" deviceset="2N2222" device="" value="2N3904"/>
<part name="R1" library="SparkFun-Passives" deviceset="RESISTOR" device="AXIAL-0.3" value="10k"/>
<part name="R2" library="SparkFun-Passives" deviceset="RESISTOR" device="AXIAL-0.3" value="10k"/>
<part name="U1" library="SparkFun-DigitalIC" deviceset="ATTINY45" device="TINY85-20-DIP" value="TINY85"/>
<part name="D1" library="SparkFun-LED" deviceset="LED" device="5MM"/>
<part name="SP1" library="TinkerElectric" deviceset="SPEAKER" device="/S6090"/>
<part name="GND1" library="SparkFun-Aesthetics" deviceset="GND" device=""/>
<part name="GND2" library="SparkFun-Aesthetics" deviceset="GND" device=""/>
<part name="SUPPLY1" library="SparkFun-Aesthetics" deviceset="VCC" device=""/>
<part name="GND4" library="SparkFun-Aesthetics" deviceset="GND" device=""/>
<part name="R3" library="SparkFun-Passives" deviceset="RESISTOR" device="AXIAL-0.3" value="100"/>
<part name="JP2" library="SparkFun-Connectors" deviceset="M03" device="-SCREW-5MM"/>
<part name="R4" library="SparkFun-Passives" deviceset="RESISTOR" device="AXIAL-0.3" value="10k"/>
<part name="COIN" library="TinkerElectric" deviceset="BATTERY_20MM" device="20PTH"/>
<part name="SUPPLY3" library="SparkFun-Aesthetics" deviceset="VCC" device=""/>
<part name="GND6" library="SparkFun-Aesthetics" deviceset="GND" device=""/>
<part name="GND3" library="SparkFun-Aesthetics" deviceset="GND" device=""/>
<part name="SUPPLY2" library="SparkFun-Aesthetics" deviceset="VCC" device=""/>
<part name="S1" library="SparkFun-Retired" deviceset="TAC_SWITCH" device="PTH"/>
<part name="FRAME1" library="SparkFun-Aesthetics" deviceset="FRAME-LETTER" device="NO_PACKAGE">
<attribute name="DESIGNER" value="JM"/>
</part>
</parts>
<sheets>
<sheet>
<plain>
<text x="165.1" y="17.78" size="2.54" layer="94">TWEETING BIRD</text>
<text x="166.624" y="7.874" size="2.54" layer="94">John Missikos
Tinker Electric</text>
<text x="241.3" y="7.62" size="2.54" layer="94">1</text>
<text x="160.782" y="1.27" size="2.54" layer="94">6/11/2015</text>
</plain>
<instances>
<instance part="Q1" gate="G$1" x="139.7" y="73.66"/>
<instance part="R1" gate="G$1" x="142.24" y="132.08" rot="R90"/>
<instance part="R2" gate="G$1" x="142.24" y="55.88" rot="R90"/>
<instance part="U1" gate="G$1" x="93.98" y="129.54"/>
<instance part="D1" gate="G$1" x="134.62" y="149.86" rot="R180"/>
<instance part="SP1" gate="S1" x="215.9" y="76.2" rot="R270"/>
<instance part="GND1" gate="1" x="73.66" y="114.3"/>
<instance part="GND2" gate="1" x="142.24" y="45.72"/>
<instance part="SUPPLY1" gate="G$1" x="142.24" y="139.7"/>
<instance part="GND4" gate="1" x="215.9" y="55.88"/>
<instance part="R3" gate="G$1" x="101.6" y="63.5" rot="R90"/>
<instance part="JP2" gate="G$1" x="114.3" y="45.72" rot="MR90"/>
<instance part="R4" gate="G$1" x="134.62" y="162.56" rot="R90"/>
<instance part="COIN" gate="G$1" x="22.86" y="40.64" rot="R270"/>
<instance part="SUPPLY3" gate="G$1" x="22.86" y="50.8"/>
<instance part="GND6" gate="1" x="22.86" y="25.4"/>
<instance part="GND3" gate="1" x="172.72" y="121.92"/>
<instance part="SUPPLY2" gate="G$1" x="73.66" y="154.94"/>
<instance part="S1" gate="S" x="152.4" y="124.46"/>
<instance part="FRAME1" gate="G$1" x="0" y="0"/>
<instance part="FRAME1" gate="V" x="147.32" y="0" smashed="yes">
<attribute name="SHEET" x="233.68" y="1.27" size="2.54" layer="94" font="vector"/>
</instance>
</instances>
<busses>
</busses>
<nets>
<net name="VCC" class="0">
<segment>
<pinref part="SUPPLY3" gate="G$1" pin="VCC"/>
<pinref part="COIN" gate="G$1" pin="+"/>
<wire x1="22.86" y1="50.8" x2="22.86" y2="45.72" width="0.1524" layer="91"/>
</segment>
<segment>
<pinref part="U1" gate="G$1" pin="VCC"/>
<wire x1="78.74" y1="137.16" x2="73.66" y2="137.16" width="0.1524" layer="91"/>
<wire x1="73.66" y1="137.16" x2="73.66" y2="154.94" width="0.1524" layer="91"/>
<pinref part="SUPPLY2" gate="G$1" pin="VCC"/>
</segment>
<segment>
<pinref part="SUPPLY1" gate="G$1" pin="VCC"/>
<pinref part="R1" gate="G$1" pin="2"/>
<wire x1="142.24" y1="139.7" x2="142.24" y2="137.16" width="0.1524" layer="91"/>
</segment>
</net>
<net name="GND" class="0">
<segment>
<pinref part="U1" gate="G$1" pin="GND"/>
<pinref part="GND1" gate="1" pin="GND"/>
<wire x1="78.74" y1="124.46" x2="73.66" y2="124.46" width="0.1524" layer="91"/>
<wire x1="73.66" y1="124.46" x2="73.66" y2="116.84" width="0.1524" layer="91"/>
</segment>
<segment>
<pinref part="SP1" gate="S1" pin="-"/>
<pinref part="GND4" gate="1" pin="GND"/>
<wire x1="215.9" y1="71.12" x2="215.9" y2="58.42" width="0.1524" layer="91"/>
</segment>
<segment>
<pinref part="R2" gate="G$1" pin="1"/>
<pinref part="GND2" gate="1" pin="GND"/>
<wire x1="142.24" y1="50.8" x2="142.24" y2="48.26" width="0.1524" layer="91"/>
</segment>
<segment>
<pinref part="COIN" gate="G$1" pin="-"/>
<pinref part="GND6" gate="1" pin="GND"/>
<wire x1="22.86" y1="35.56" x2="22.86" y2="27.94" width="0.1524" layer="91"/>
</segment>
<segment>
<pinref part="S1" gate="S" pin="3"/>
<pinref part="GND3" gate="1" pin="GND"/>
<wire x1="157.48" y1="124.46" x2="162.56" y2="124.46" width="0.1524" layer="91"/>
<pinref part="R4" gate="G$1" pin="2"/>
<wire x1="134.62" y1="170.18" x2="134.62" y2="167.64" width="0.1524" layer="91"/>
<wire x1="134.62" y1="170.18" x2="162.56" y2="170.18" width="0.1524" layer="91"/>
<wire x1="162.56" y1="170.18" x2="162.56" y2="124.46" width="0.1524" layer="91"/>
<wire x1="162.56" y1="124.46" x2="172.72" y2="124.46" width="0.1524" layer="91"/>
<junction x="162.56" y="124.46"/>
</segment>
</net>
<net name="PROBE_SENSE" class="0">
<segment>
<pinref part="U1" gate="G$1" pin="PB4(ADC2)"/>
<wire x1="106.68" y1="127" x2="109.22" y2="127" width="0.1524" layer="91"/>
<wire x1="109.22" y1="127" x2="109.22" y2="109.22" width="0.1524" layer="91"/>
<wire x1="109.22" y1="109.22" x2="119.38" y2="109.22" width="0.1524" layer="91"/>
<label x="119.38" y="109.22" size="1.778" layer="95"/>
</segment>
<segment>
<pinref part="Q1" gate="G$1" pin="E"/>
<pinref part="R2" gate="G$1" pin="2"/>
<wire x1="142.24" y1="68.58" x2="142.24" y2="66.04" width="0.1524" layer="91"/>
<wire x1="142.24" y1="66.04" x2="142.24" y2="60.96" width="0.1524" layer="91"/>
<wire x1="142.24" y1="66.04" x2="121.92" y2="66.04" width="0.1524" layer="91"/>
<junction x="142.24" y="66.04"/>
<label x="121.92" y="66.04" size="1.778" layer="95"/>
</segment>
</net>
<net name="PROBE_1" class="0">
<segment>
<pinref part="Q1" gate="G$1" pin="B"/>
<wire x1="137.16" y1="73.66" x2="116.84" y2="73.66" width="0.1524" layer="91"/>
<label x="121.92" y="73.66" size="1.778" layer="95"/>
<pinref part="JP2" gate="G$1" pin="3"/>
<wire x1="116.84" y1="53.34" x2="116.84" y2="73.66" width="0.1524" layer="91"/>
</segment>
</net>
<net name="PROBE_2" class="0">
<segment>
<pinref part="R3" gate="G$1" pin="1"/>
<wire x1="101.6" y1="58.42" x2="101.6" y2="55.88" width="0.1524" layer="91"/>
<wire x1="101.6" y1="55.88" x2="111.76" y2="55.88" width="0.1524" layer="91"/>
<label x="96.52" y="53.34" size="1.778" layer="95"/>
<pinref part="JP2" gate="G$1" pin="1"/>
<wire x1="111.76" y1="55.88" x2="111.76" y2="53.34" width="0.1524" layer="91"/>
</segment>
</net>
<net name="N$3" class="0">
<segment>
<pinref part="R4" gate="G$1" pin="1"/>
<pinref part="D1" gate="G$1" pin="C"/>
<wire x1="134.62" y1="157.48" x2="134.62" y2="154.94" width="0.1524" layer="91"/>
</segment>
</net>
<net name="MISO/SPEAKER" class="0">
<segment>
<pinref part="U1" gate="G$1" pin="PB1(MISO)"/>
<wire x1="121.92" y1="134.62" x2="106.68" y2="134.62" width="0.1524" layer="91"/>
<label x="119.38" y="134.62" size="1.778" layer="95"/>
</segment>
<segment>
<pinref part="SP1" gate="S1" pin="+"/>
<wire x1="215.9" y1="81.28" x2="215.9" y2="86.36" width="0.1524" layer="91"/>
<wire x1="215.9" y1="86.36" x2="205.74" y2="86.36" width="0.1524" layer="91"/>
<label x="205.74" y="86.36" size="1.778" layer="95"/>
</segment>
</net>
<net name="SCK" class="0">
<segment>
<pinref part="U1" gate="G$1" pin="PB2(SCK/ADC1)"/>
<wire x1="106.68" y1="132.08" x2="121.92" y2="132.08" width="0.1524" layer="91"/>
<label x="119.38" y="132.08" size="1.778" layer="95"/>
</segment>
</net>
<net name="RESET" class="0">
<segment>
<pinref part="U1" gate="G$1" pin="PB5(NRES)"/>
<wire x1="106.68" y1="124.46" x2="142.24" y2="124.46" width="0.1524" layer="91"/>
<pinref part="R1" gate="G$1" pin="1"/>
<wire x1="142.24" y1="127" x2="142.24" y2="124.46" width="0.1524" layer="91"/>
<pinref part="S1" gate="S" pin="1"/>
<wire x1="142.24" y1="124.46" x2="147.32" y2="124.46" width="0.1524" layer="91"/>
<junction x="142.24" y="124.46"/>
</segment>
</net>
<net name="N$1" class="0">
<segment>
<pinref part="U1" gate="G$1" pin="PB3(ADC3)"/>
<pinref part="D1" gate="G$1" pin="A"/>
<wire x1="106.68" y1="129.54" x2="134.62" y2="129.54" width="0.1524" layer="91"/>
<wire x1="134.62" y1="129.54" x2="134.62" y2="147.32" width="0.1524" layer="91"/>
</segment>
</net>
<net name="MOSI/PROBE_POWER" class="0">
<segment>
<pinref part="R3" gate="G$1" pin="2"/>
<wire x1="101.6" y1="68.58" x2="101.6" y2="88.9" width="0.1524" layer="91"/>
<pinref part="Q1" gate="G$1" pin="C"/>
<wire x1="142.24" y1="78.74" x2="142.24" y2="88.9" width="0.1524" layer="91"/>
<wire x1="101.6" y1="88.9" x2="121.92" y2="88.9" width="0.1524" layer="91"/>
<wire x1="142.24" y1="88.9" x2="121.92" y2="88.9" width="0.1524" layer="91"/>
<wire x1="121.92" y1="88.9" x2="121.92" y2="93.98" width="0.1524" layer="91"/>
<label x="114.3" y="93.98" size="1.778" layer="95"/>
<junction x="121.92" y="88.9"/>
</segment>
<segment>
<wire x1="111.76" y1="114.3" x2="119.38" y2="114.3" width="0.1524" layer="91"/>
<label x="119.38" y="114.3" size="1.778" layer="95"/>
<pinref part="U1" gate="G$1" pin="PB0(MOSI)"/>
<wire x1="111.76" y1="137.16" x2="106.68" y2="137.16" width="0.1524" layer="91"/>
<wire x1="111.76" y1="114.3" x2="111.76" y2="137.16" width="0.1524" layer="91"/>
</segment>
</net>
</nets>
</sheet>
</sheets>
</schematic>
</drawing>
<compatibility>
<note version="6.3" minversion="6.2.2" severity="warning">
Since Version 6.2.2 text objects can contain more than one line,
which will not be processed correctly with this version.
</note>
</compatibility>
</eagle>
